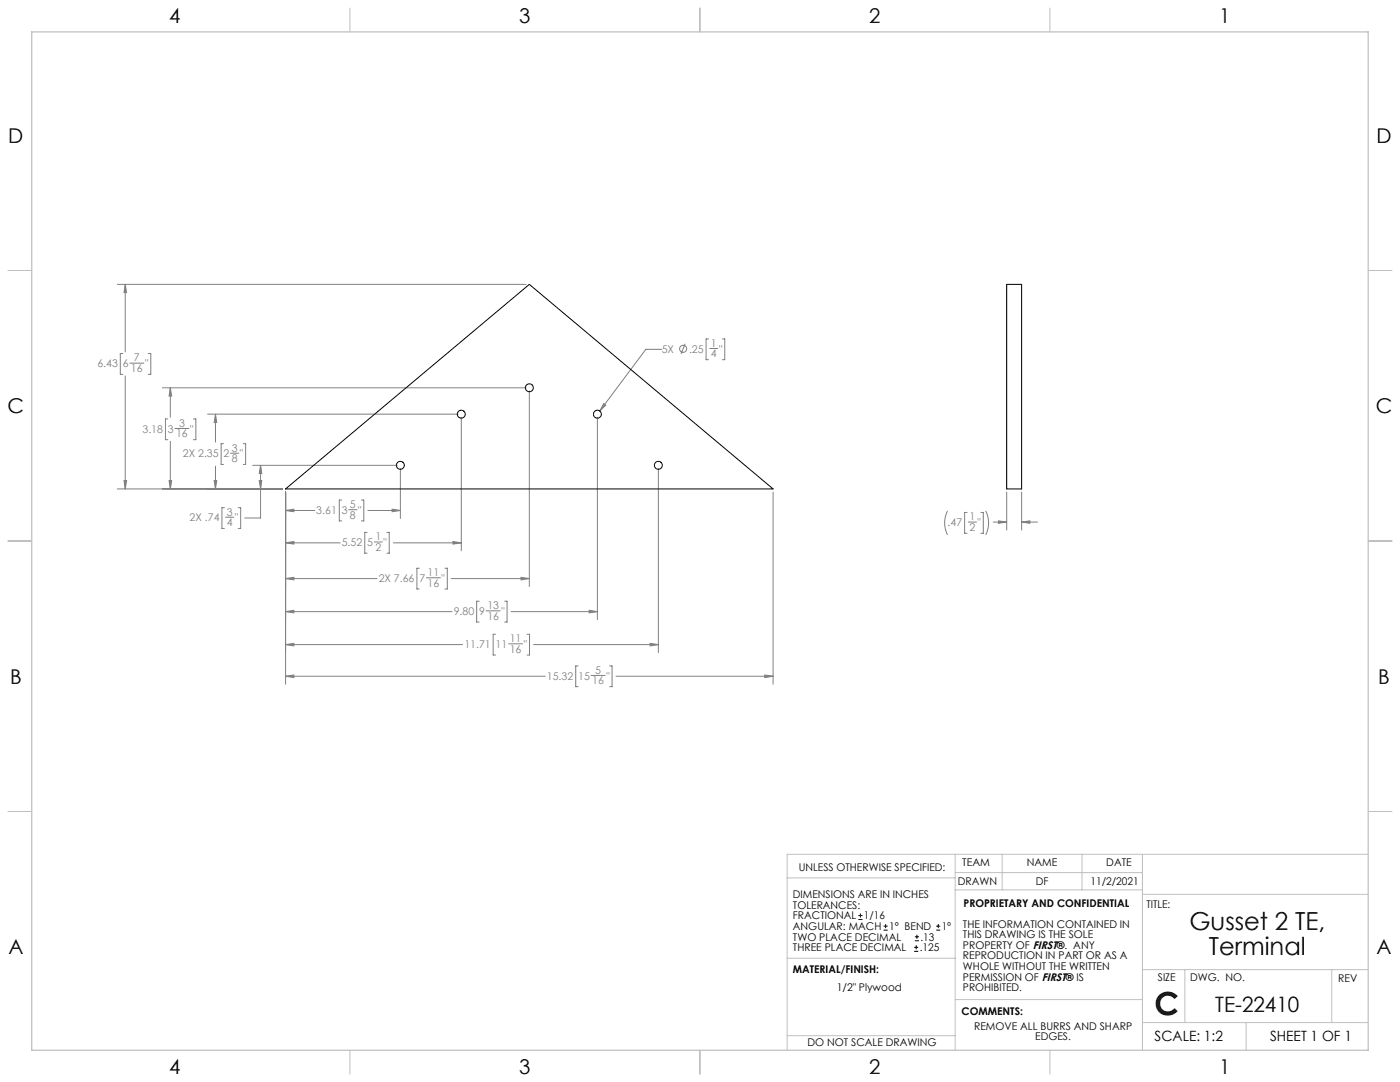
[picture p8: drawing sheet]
<svg xmlns="http://www.w3.org/2000/svg" width="559mm" height="432mm" viewBox="0 0 559 432" stroke-linecap="round" stroke-linejoin="round" font-family="sans-serif">
<g fill="none" stroke="#c0c0c0" stroke-width=".4">
<path d="M139.7 3.2v9.5M279.4 3.2v9.5M419.1 3.2v9.5M3.1 107.9h9.6M546.1 107.9h9.5M3.1 215.9h9.6M546.1 215.9h9.5M3.1 323.8h9.6M546.1 323.8h9.5M314.2 350.3h67M381.2 340.9v78.2M381.2 355.1h74.8"/>
<path d="M381.2 348.2h74.8M400 340.9v14.2M431.9 340.9v14.2M456 340.9v78.2M456 356.9h90.1M546.1 340.9h-231.9v78.2M314.2 382.4h67.2M381.2 398.9h74.8M456 387h90.1M472.9 387v21.1M531.6 387v21.1M139.7 419.1v9.6"/>
<path d="M279.4 419.1v9.6M314.2 413.3h67M419.1 419.1v9.6M456 408.1h90.1M497.4 408.1v11"/>
</g>
<path d="M12.7 12.7h533.4v406.4h-533.4z" fill="none" stroke="#c0c0c0" stroke-width=".5"/>
<g fill="none" stroke="#808080" stroke-width=".4">
<path d="M46.8 113.5h163.2M50 113.5l.5 3.3h-1zM50 113.5v26.9M264.1 139.4h-6.3l-18.4 24.6M273.5 137.2l-1.6 4M282.8 135.3h-1v8.2h1M283.3 139.1h3.2M288.3 135.3h1v8.2h-1M49 141.1h-1v8.3h1M50 150v45.1M51.8 144.9h5.6M59.2 141.1h1v8.3h-1"/>
<path d="M64.8 154.8h145.2M68 154.8v11.7M68 154.8l.5 3.2h-1zM211.3 156v78.1M67 167.2h-1v8.3h1M68 176.1v19M69.8 171h5.6M77.2 167.2h1v8.3h-1M82.8 165.3h100M86 165.3v11.1M86 165.3l.5 3.3h-1zM89.2 177.1h-.9v8.2h.9"/>
<path d="M97.1 177.1h.9v8.2h-.9M184.1 166.5v53.3M238.4 166.5v80.8M241 161.1l.8 .6-2.4 2.3zM46.8 195.1h65.9M49.5 191.8h1l-.5 3.3zM67.5 191.8h1l-.5 3.3zM85.5 191.8h1l-.5 3.3zM86 186v9.1M92 180.9h3.3M100.8 185.7h57.7M103.5 191.8h1l-.5 3.3z"/>
<path d="M104 185.7l.5 3.3h-1zM104 185.7v21h-6.4M114 196.4v76.7M136.4 199.6h-1v8.3h1M144.3 199.6h.9v8.3h-.9M159.8 187v19.9M262.8 187v73.4M308.6 196.4v76.7M401.8 196.4v15.1M407.8 196.4v15.1M89.6 202.6h-1v8.3h1M90 206.4h3.3"/>
<path d="M95.1 202.6h1v8.3h-1M114 203.7l3.3-.5v1zM114 216.6l3.3-.5v1zM114 203.7h11.6M114 216.6h21.8M139.2 203.4h3.3M146.5 212.5h-.9v8.3h.9M146.8 203.7h13M149.4 216.3h3.2M154.4 212.5h1v8.3h-1M156.5 203.2l3.3 .5-3.3 .5zM157 216.6h27.1"/>
<path d="M180.8 216.1l3.3 .5-3.3 .5zM378.2 203.9a10.7 10.7 0 0 0 0 9.6M386 204.5h-1v8.3h1M386.5 208.4h3.2M391.5 204.5h1v8.3h-1M393.5 203.9a10.7 10.7 0 0 1 0 9.6M396.5 208.4h5.3M398.5 207.9l3.3 .5-3.3 .4zM407.8 208.4l3.3-.5v.9zM407.8 208.4h6.3M114 230.9l3.3-.5v1zM114 230.9h36.5"/>
<path d="M167.4 226.8h-1v8.3h1M170.2 230.6h5.6M177.6 226.8h.9v8.3h-.9M180.1 230.9h31.2M191.2 239.9h-.9v8.3h.9M201.4 239.9h1v8.3h-1M208 230.4l3.3 .5-3.3 .5zM114 244.1l3.3-.5v1zM114 257.2l3.3-.4v1zM114 244.1h66.4M114 257.2h70.7M194 243.8h5.7"/>
<path d="M197.8 253.1h-1v8.3h1M203 256.9h5.6M204 244.1h34.4M210.4 253.1h.9v8.3h-.9M212.9 257.2h49.9M235.2 243.6l3.2 .5-3.2 .5zM259.5 256.8l3.3 .4-3.3 .6zM114 269.9l3.3-.5v1zM114 269.9h103.6M230.8 265.7h-1v8.3h1M235.9 269.6h5.6M243.3 265.7h1v8.3h-1"/>
<path d="M245.9 269.9h62.7M305.3 269.4l3.3 .5-3.3 .5z"/>
<circle cx="272.7" cy="139.2" r="1.41"/>
</g>
<path d="M241 161.1l-1.6 2.9 2.4-2.3zM103.5 191.8h1l-.5 3.3zM104 185.7l.5 3.3h-1zM85.5 191.8h1l-.5 3.3zM86 165.3l.5 3.3h-1zM67.5 191.8h1l-.5 3.3zM68 154.8l.5 3.2h-1zM49.5 191.8h1l-.5 3.3zM50 113.5l.5 3.3h-1zM114 203.7l3.3-.5v1zM156.5 203.2l3.3 .5-3.3 .5zM114 216.6l3.3-.5v1zM180.8 216.1l3.3 .5-3.3 .5zM114 230.9l3.3-.5v1zM208 230.4l3.3 .5-3.3 .5zM114 244.1l3.3-.5v1zM235.2 243.6l3.2 .5-3.2 .5zM114 257.2l3.3-.4v1zM259.5 256.8l3.3 .4-3.3 .6zM114 269.9l3.3-.5v1zM305.3 269.4l3.3 .5-3.3 .5zM398.5 207.9l3.3 .5-3.3 .4zM407.8 208.4l3.3-.5v.9z" fill="#808080"/>
<g fill="none" stroke="#000" stroke-width=".4">
<path d="M401.8 113.5h6v81.6h-6zM114 195.1l97.3-81.6 97.3 81.6zM342.6 367h1.6M342.6 365.4h1.6M343.4 364.6v1.5M352.7 371.2h1.6M352.7 369.6h1.6M353.5 368.8v1.6M364.9 379.7h1.6M364.9 378.1h1.6M365.2 375.4h1.6M365.2 373.8h1.6"/>
<path d="M365.7 377.3v1.5M366 373v1.6M373.7 371.2h1.6M373.7 369.6h1.6M374.5 368.8v1.6"/>
<circle cx="211.3" cy="154.7" r="1.58"/>
<circle cx="184.1" cy="165.3" r="1.59"/>
<circle cx="238.5" cy="165.3" r="1.59"/>
<circle cx="159.8" cy="185.7" r="1.59"/>
<circle cx="262.8" cy="185.7" r="1.6"/>
</g>
<text font-size="12.7" x="460.9" y="405.2">C</text>
<g font-size="9.9">
<text x="474.8" y="371.2">Gusset 2 TE,</text>
<text x="482.5" y="381.1">Terminal</text>
</g>
<text font-size="8.5" x="485.1" y="404">TE-22410</text>
<g font-size="8.1">
<text x="67.6" y="9.3">4</text>
<text x="207.3" y="9.3">3</text>
<text x="347" y="9.3">2</text>
<text x="486.7" y="9.3">1</text>
<text x="3.3" y="57">D</text>
<text x="549.4" y="57">D</text>
<text x="3" y="164.9">C</text>
<text x="549.1" y="164.9">C</text>
<text x="4" y="272.9">B</text>
<text x="550.1" y="272.9">B</text>
<text x="3.3" y="380.8">A</text>
<text x="549.4" y="380.8">A</text>
<text x="67.6" y="428.4">4</text>
<text x="207.3" y="428.4">3</text>
<text x="347" y="428.4">2</text>
<text x="486.7" y="428.4">1</text>
</g>
<g font-size="5.6">
<text x="460.9" y="415.2">SCALE: 1:2</text>
<text x="507" y="415.2">SHEET 1 OF 1</text>
</g>
<g font-size="4.2" fill="#808080">
<text x="264.1" y="140.7">5X</text>
<text x="275" y="140.7">.25</text>
<text x="283.7" y="138.4">1</text>
<text x="283.7" y="142.6">4</text>
<text x="287" y="140.7">&quot;</text>
<text x="38.9" y="146.6">6.43</text>
<text x="49" y="146.6">6</text>
<text x="52.3" y="148.5">16</text>
<text x="53.5" y="144.3">7</text>
<text x="57.9" y="146.6">&quot;</text>
<text x="56.9" y="172.7">3.18</text>
<text x="67" y="172.7">3</text>
<text x="71.5" y="170.3">3</text>
<text x="75.9" y="172.7">&quot;</text>
<text x="70.3" y="174.5">16</text>
<text x="73" y="182.5">2X 2.35</text>
<text x="89.2" y="182.5">2</text>
<text x="92.5" y="180.2">3</text>
<text x="92.5" y="184.4">8</text>
<text x="95.8" y="182.5">&quot;</text>
<text x="139.7" y="202.7">5</text>
<text x="75.7" y="208.1">2X .74</text>
<text x="90.5" y="205.8">3</text>
<text x="90.5" y="210">4</text>
<text x="93.8" y="208.1">&quot;</text>
<text x="126.3" y="205.1">3.61</text>
<text x="136.4" y="205.1">3</text>
<text x="139.7" y="206.9">8</text>
<text x="143" y="205.1">&quot;</text>
<text x="386.9" y="207.7">1</text>
<text x="149.8" y="215.6">1</text>
<text x="378.2" y="210">.47</text>
<text x="386.9" y="211.9">2</text>
<text x="390.2" y="210">&quot;</text>
<text x="136.4" y="218">5.52</text>
<text x="146.6" y="218">5</text>
<text x="149.8" y="219.8">2</text>
<text x="153.1" y="218">&quot;</text>
<text x="151.1" y="232.2">2X 7.66</text>
<text x="167.4" y="232.2">7</text>
<text x="170.7" y="229.9">11</text>
<text x="176.3" y="232.2">&quot;</text>
<text x="170.7" y="234.1">16</text>
<text x="181.1" y="245.4">9.80</text>
<text x="191.2" y="245.4">9</text>
<text x="194.5" y="243.1">13</text>
<text x="200.1" y="245.4">&quot;</text>
<text x="194.5" y="247.3">16</text>
<text x="203.5" y="256.3">11</text>
<text x="185.3" y="258.6">11.71</text>
<text x="197.8" y="258.6">11</text>
<text x="203.5" y="260.5">16</text>
<text x="209.1" y="258.6">&quot;</text>
<text x="237.6" y="268.9">5</text>
<text x="218.3" y="271.2">15.32</text>
<text x="230.8" y="271.2">15</text>
<text x="236.4" y="273.1">16</text>
<text x="242" y="271.2">&quot;</text>
</g>
<g font-size="4.2">
<text x="318.8" y="347.7">UNLESS OTHERWISE SPECIFIED:</text>
<text x="384.1" y="345.5">TEAM</text>
<text x="409.9" y="345.7">NAME</text>
<text x="441.6" y="345.7">DATE</text>
<text x="382.3" y="353.3">DRAWN</text>
<text x="413.5" y="353.3">DF</text>
<text x="435.3" y="353.3">11/2/2021</text>
<text x="316.5" y="358.5">DIMENSIONS ARE IN INCHES</text>
<text x="316.5" y="362.7">TOLERANCES:</text>
<text x="384.6" y="361.9">PROPRIETARY AND CONFIDENTIAL</text>
<text x="457.6" y="362.3">TITLE:</text>
<text x="316.5" y="371.2">ANGULAR: MACH</text>
<text x="316.5" y="366.9">FRACTIONAL</text>
<text x="344.8" y="366.9">1/16</text>
<text x="354.9" y="371.2">1° BEND</text>
<text x="375.9" y="371.2">1°</text>
<text x="384.4" y="370.2">THE INFORMATION CONTAINED IN</text>
<text x="316.5" y="375.4">TWO PLACE DECIMAL</text>
<text x="367.4" y="375.4">.13</text>
<text x="384.4" y="374.4">THIS DRAWING IS THE SOLE</text>
<text x="316.5" y="379.6">THREE PLACE DECIMAL</text>
<text x="367.1" y="379.6">.125</text>
<text x="384.4" y="378.6">PROPERTY OF FIRST®. ANY</text>
<text x="384.4" y="382.9">REPRODUCTION IN PART OR AS A</text>
<text x="316.5" y="388.4">MATERIAL/FINISH:</text>
<text x="384.4" y="387.1">WHOLE WITHOUT THE WRITTEN</text>
<text x="334" y="395.6">1/2&quot; Plywood</text>
<text x="384.4" y="391.3">PERMISSION OF FIRST® IS</text>
<text x="384.4" y="395.6">PROHIBITED.</text>
<text x="462.2" y="391.3">SIZE</text>
<text x="475.1" y="391.3">DWG. NO.</text>
<text x="534.1" y="391.8">REV</text>
<text x="383.8" y="405.1">COMMENTS:</text>
<text x="388.8" y="410.9">REMOVE ALL BURRS AND SHARP</text>
<text x="322.3" y="417.6">DO NOT SCALE DRAWING</text>
<text x="413.2" y="415.2">EDGES.</text>
</g>
</svg>
